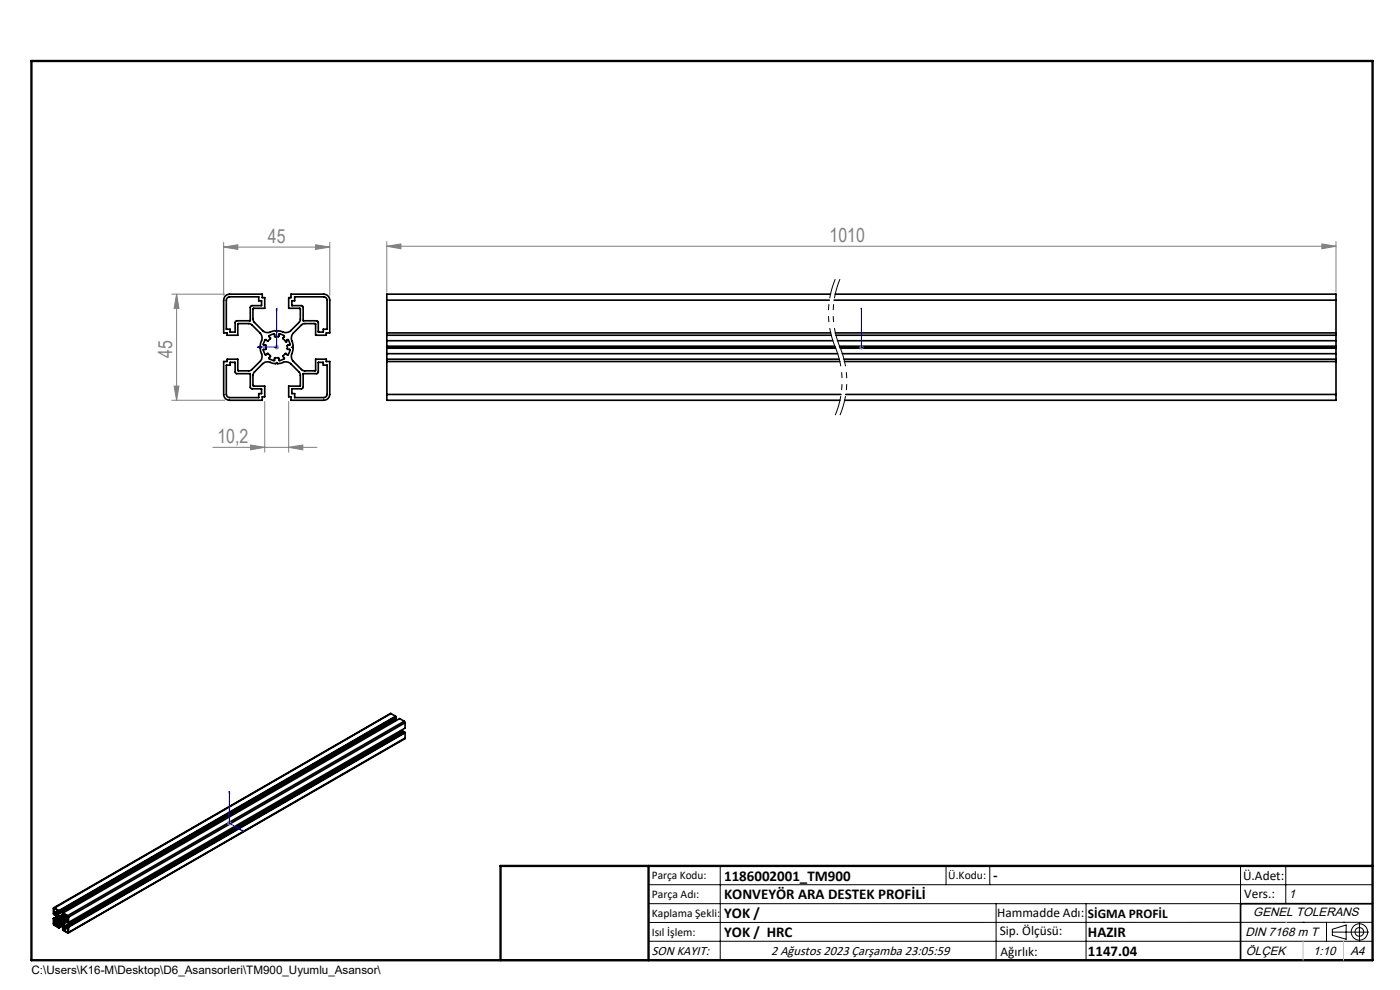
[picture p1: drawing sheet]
<svg xmlns="http://www.w3.org/2000/svg" width="297mm" height="210mm" viewBox="0 0 297 210" stroke-linecap="round" stroke-linejoin="round" font-family="sans-serif">
<g fill="none" stroke="#000" stroke-width=".35">
<path d="M47.8 62.8l.9-.4h6.9v.7h.6v2.3h-2.5v2.3l.1 .6 1.9 1.8a2.33 2.33 0 0 0 2.5 .1h.3l.2 .2 .2-.2 .9 .1a1.62 1.62 0 0 0 1.9-.2l1.9-1.8 .1-.4v-2.5h-2.5v-2.3h.5v-.7h7a1.33 1.33 0 0 1 1.3 1.3v6.9h-.8v.5h-2.2l-.1-2.5h-2.4l-.4 .2-1.9 1.9a2.39 2.39 0 0 0 0 2.5v.2l-.2 .3 .2 .2-.2 .8a1.62 1.62 0 0 0 .2 2l1.9 1.8 .4 .2h2.4l.1-2.5h2.2v.5h.8v7a1.26 1.26 0 0 1-1.3 1.2h-7v-.7h-.5v-2.3l2.5-.1v-2.4l-.2-.4-1.8-1.8a2.02 2.02 0 0 0-2.3-.1h-.5l-.2-.2-.2 .2-.8-.1a1.67 1.67 0 0 0-2 .2l-1.8 1.8-.2 .6 .1 2.3h2.4v2.3h-.6v.7h-6.9a1.21 1.21 0 0 1-1.3-1.2v-7h.8v-.5h2.2l.1 2.4 2.4 .1 .5-.3 1.8-1.7a1.94 1.94 0 0 0 0-2.4v-.4l.2-.2a1.23 1.23 0 0 1 .1-1.4 1.59 1.59 0 0 0-.3-1.6l-1.8-1.8-.5-.3-2.4 .1-.1 2.4h-2.2v-.5h-.8v-6.9zM48 77.5h.8l.1-.6h.9l.2 2.3 3.1 .1 .1 3.1 2.3 .1v1h-.6v.8h-6.2a.73 .73 0 0 1-.7-.6zM48.2 63.2l.5-.2h6.2v.8h.6v1h-2.1l-.3 .2v3l-3.1 .1-.2 2.3h-.9l-.1-.6h-.8v-6.1zM57.1 71.3a1.22 1.22 0 0 1 1.1-.4l.1 .5h.8l.1-.5a1.08 1.08 0 0 1 1.1 .5l-.3 .4 .7 .8 .2-.2-.3-.1 .4-.3a1.08 1.08 0 0 1 .4 1.2l-.5 .1 .1 .8h.4a1.08 1.08 0 0 1-.4 1.2l-.4-.3-.6 .5 .3 .4a1.19 1.19 0 0 1-1.1 .5l-.1-.5h-.8l-.1 .5a1.19 1.19 0 0 1-1.1-.5l.3-.4-.6-.5-.4 .3a1.18 1.18 0 0 1-.4-1.2l.5-.1-.1-.8h-.4a.97 .97 0 0 1 .3-1.2l.6 .3 .5-.4zM62.5 63h6.2a.72 .72 0 0 1 .7 .7v6.1h-.8l-.1 .6h-.9l-.2-2.3-3.1-.1-.1-3.1-2.3-.1v-1h.6zM64.3 79.3l3.1-.1 .2-2.3h.9l.1 .6h.8v6.2a.73 .73 0 0 1-.7 .6h-6.2v-.8h-.6v-1l2.3-.1zM82.1 75v1.2M82.1 71.1v1.2M82.1 72.3v1.1M82.1 73.9v1.1M82.1 76.7h96.1M82.1 63.7h93.8"/>
<path d="M82.1 70.6h94.1M82.1 76.2h95.9M82.1 71.1h94.2M82.1 75h95.6M82.1 72.3h94.6M82.1 73.7h95.1M82.1 73.4h95M82.1 73.9h95.2M82.1 63.7v7.4M82.1 73.4v.5M82.1 76.2v7.5M176.2 62.4h-94.1v1.3"/>
<path d="M177 63.7h106.4M177.2 62.4h106.2v1.3M177.2 70.6h106.2M177.3 71.1h106.1M177.7 72.3h105.7M178.1 73.4h105.3M178.2 73.7h105.2M178.3 73.9h105.1M178.7 75h104.7M179 76.2h104.4M179.1 76.7h104.3M283.4 75v1.2"/>
<path d="M283.4 71.1v1.2M283.4 72.3v1.1M283.4 73.9v1.1M283.4 63.7v7.4M283.4 73.4v.5M283.4 76.2v7.5M82.1 83.7v1.2h96.1M82.1 83.7h96.3M179.4 83.7h104M283.4 83.7v1.2h-104.2M82.9 151.4l-71.5 41.2M82.9 151.4l1 .5"/>
<path d="M82.9 151.4l-71.4 41.2M83.6 152.7l.1 .1M83.7 152.8l-71.4 41.2M83.7 152.8l.1 .2M83.9 151.9l-71.4 41.3M83.9 152l-71.4 41.3M83.9 151.9v.1M83.9 152l.1 .1M84 152.1v.4l-71.4 41.2M84 152.1l-71.4 41.2M85 155l.1 .2M85.1 155.2l.1 .1"/>
<path d="M85.1 155.2l-71.4 41.3M85.8 153l.1 .3M85.8 153l-71.4 41.2M85.8 153l-1-.6-71.4 41.3M85.8 155.4l-71.4 41.2M85.8 155.4h.1M85.8 155.3l-71.4 41.2M85.8 155.3l-.3-.2-71.4 41.2M85.8 155.3v.1M85.9 156.6l-71.4 41.3M85.9 153.3l-71.4 41.2M85.9 153.3v1.1l-71.4 41.3"/>
<path d="M85.9 155.4v1.2M85.9 156.6l-71.4 41.2M85.9 155.4l-71.4 41.3M11.3 194.8l.1 1.3 1.1 .7M11.4 195h.1M11.4 196l.1 .2M11.4 192.7v1.1M11.4 195l.1 .1M11.4 194.8h-.1M11.4 195v1M11.4 194.8l.4 .2M11.4 193.8h.1"/>
<path d="M11.5 195h.1M11.5 192.6l-.2 .1v1.1l.5 .4M11.5 192.7h-.1M11.5 193.9h.1M11.5 195h.2M11.5 193.8v.1M11.5 195v.1M11.5 196.2l.9 .4M11.5 192.7l.9 .5 .1 .3M11.5 192.6l1 .6M11.5 193.9l.2 .1M11.6 195l-.1 .1"/>
<path d="M11.7 195.1v.3l.4 .3M11.7 195v.1M11.7 194h.1M11.7 193.7l-.2 .1M11.7 193.8l-.2 .1M11.7 193.6v.4M11.7 193.6l.4 .3M11.8 195.4h.1M11.8 193.8h.1M11.8 193.8v.4M11.8 195v.4M11.8 195.4l.3 .2"/>
<path d="M11.8 193.8l.3 .1M12 195.6l-.6 .4M12.1 193.9l.4 .7v.3M12.1 193.9l-.3 .3M12.1 195.7v.5l.4 .2M12.1 195.7h.1M12.1 193.9h.1M12.1 193.4v.5M12.1 193.4l-.4 .2M12.1 195.8l-.6 .4M12.2 196.2h.1M12.2 193.9l.1 .1"/>
<path d="M12.2 193.4h-.1M12.2 193.4l.2-.2-.7 .4M12.2 193.5v.4M12.2 195.8v.4M12.2 193.4l.3 .1M12.2 193.5h.1M12.2 196.2l.4 .2M12.2 193.5l.4 .2M12.3 194l.2 .4M12.3 194.3l-1 .5M12.3 194.3l-.9 .5M12.4 193.2l-1 .6"/>
<path d="M12.5 196.4h.1M12.5 194.9v.5l-.4 .2M12.5 193.5h.1M12.5 195l-.7 .4M12.5 196.4l-.1 .2M12.5 193.2v.1M12.5 193.3h.1M12.5 194.6l-.7 .4M12.5 196.5l-.1 .1M12.5 195.4l-.4 .2M12.5 194.4l.2 .2M12.5 194.9h.1"/>
<path d="M12.5 195.1h.1M12.5 195.1l.1 .2M12.6 196.7l-.1 .1M12.6 193.3v.4M12.6 196.4v.3M12.6 194.9v.1M12.6 193.7l-.4 .2M12.6 194.8h.1M12.6 194.8l-.1 .1M12.6 195h.1M12.6 195.1h.1M12.6 195.3h.1"/>
<path d="M12.6 194.9h.1M12.6 195v.1M12.6 194.9h-.1M12.6 195.6l-.4 .2M12.7 195.3v.1M12.7 194.7l.2 .1M12.7 194.7v.1M12.7 195.5h.1M12.7 195.5l.1 .2M12.7 194.8h.1M12.7 194.6l.2 .1M12.7 195.4v.1"/>
<path d="M12.8 194.7l-.1 .1M12.9 194.9h.1M12.9 194.8v.1M12.9 195.6l-.1 .1M12.9 195.6h.1M12.9 195.6l.1 .1M12.9 194.8h-.2M12.9 194.8l-.3 .1M12.9 194.8h.1M12.9 194.9l-.3 .1M12.9 194.8l-.3 .2M12.9 195.8l-.7 .4"/>
<path d="M12.9 195.8l-.4-.2-.3 .2M12.9 194.7h.1M12.9 195.8h.1M12.9 194.7l.2 .1M12.9 195.8l.4 .1 .4 .7M13 194.8h.1M13 194.9h.1M13 195.7h.1M13 194.9l-.4 .2M13 194.8v.1M13 194.8l.2 .2M13 195.7l.2 .1"/>
<path d="M13.1 195.7l.1 .1M13.1 195.1l.1 .1M13.1 195v.1M13.1 195.7h-.1M13.1 195l-.4 .3M13.2 195h-.1M13.2 195.8h.1M13.2 195l-.6 .3M13.2 195.6l-.1 .1M13.2 195.2h.1M13.2 195.6l-.2 .1M13.2 195.6l.1 .1"/>
<path d="M13.2 195.2l-.5 .2M13.3 195.7h.1M13.3 195.5h.1M13.3 195.4v.1M13.3 195.4h.1M13.3 195.2v.2M13.3 195.2h.1M13.3 195.4l-.4 .2M13.3 195.5l-.3 .2M13.3 195.2l-.6 .3M13.3 196.8l.1 .5 1 .6 .1-.1M13.3 195.5v.1"/>
<path d="M13.3 195.5l-.1 .1M13.3 193.7v.4l.3 .2M13.3 196.8l.3 .2M13.3 196l-.7 .4M13.3 194l-.8 .4M13.3 195.6v.1M13.3 195.3v.1M13.3 195.6h-.1M13.4 193.7h-.1M13.4 193.7l1 .5M13.4 195.3v.2M13.4 195.7v.3"/>
<path d="M13.4 194.1h.1M13.4 196.9l.3 .2M13.4 196.9h.1M13.4 195.5h.1M13.4 195.5v.1M13.4 197.1l.1 .1M13.4 194.1l.3 .1M13.4 196.9v.2M13.4 194.1l.3-.2-.3 .2M13.4 195.6v.1M13.4 196l.3 .5M13.4 196.2l-.8 .5"/>
<path d="M13.4 194.2l-.7 .4M13.5 193.9v-.1l.9 .5v1.2M13.5 197.2v.1M13.5 193.9l-.1 .2M13.5 197.3l.9 .5M13.5 196.3l-1 .5M13.5 197l-.1 .1M13.6 193.9h-.1M13.6 194.3l-.7 .4M13.6 197h.1M13.6 197.1l-.1 .1M13.7 194.3l-.1 .5-.3 .1-.2-.1"/>
<path d="M13.7 194.3h.1M13.7 196.6v.4M13.7 196.6l-.4 .2M13.7 194.5l-.6 .3M13.7 196.5l.1 .1M13.7 194.2v.1M13.7 196.6h.1M13.7 194.3v.5M13.7 196.6v.5M13.7 194.8l.4 .2M13.7 196.6l.4 .2M13.8 196.6l.3 .1"/>
<path d="M13.9 195l-.5 .3M13.9 194.1l-.2 .1M14 194.1l-.3 .2M14.1 195.1l-.4-.2-.3 .1v.3M14.1 196.7h.1M14.1 195l.1 .1M14.1 195.1v.4l.3 .2M14.1 196.3v.4M14.1 196.3l.3 .2M14.1 195.1l-.7 .4M14.1 195.2l-.7 .4M14.1 195.3l-.7 .4"/>
<path d="M14.1 196.4l-.3 .2M14.1 196.8l-.4 .3M14.2 195.4h.1M14.2 196.5l.2 .2M14.2 196.5h.1M14.2 196.8h-.1M14.2 196.8l.2-.1-.7 .4M14.2 195.1v.3M14.2 196.5v.3M14.2 195.4l.1 .1M14.2 195.6l-.8 .4M14.3 195.5h.1"/>
<path d="M14.3 195.4v.1M14.3 195.4l.1 .1M14.4 194.2l.1 .3M14.4 194.4l-.7 .4M14.4 195.5h.1M14.4 196.7h.1M14.4 197.8h.1M14.4 195.7h.1M14.4 196.5v.1M14.4 196.7v1.1M14.4 196.6l.1 .1M14.4 195.4h-.1"/>
<path d="M14.4 196.7l-.9 .6M14.4 195.3l-.2 .1M14.4 195l-.2 .1M14.4 194.8l-.3 .2M14.5 195.6l-.1 .1M14.5 194.5v1.2M14.5 196.7v1.1M291.2 191.7h-28v12M106.2 203.7h185"/>
</g>
<path d="M177.2 59.2a18.8 18.8 0 0 0 0 14.4M178.2 59.2a18.8 18.8 0 0 0 0 14.4M177.2 73.6a18.8 18.8 0 0 1 0 14.5M178.2 73.6a18.8 18.8 0 0 1 0 14.5" fill="none" stroke="#000" stroke-width=".21" stroke-dasharray="6.3 1.3 1.3 1.3 1.3 1.3" stroke-dashoffset="2.1" stroke-linecap="butt"/>
<g fill="none" stroke="#000" stroke-width=".21">
<path d="M137.6 187.7h153.6M137.6 191.7h153.6M137.6 199.7h153.6M152.8 183.7v20M200.7 183.7v4M210 183.7v4M211.3 191.7v12M230.4 191.7v12M263.2 183.7v20M272.8 183.7v8M276.4 195.6h.1M281.4 195.6v4.1"/>
<path d="M282.6 197.7h7.8M282.6 197.1l3-.9v3l-3-.8zM285 195.6h.1M288.4 195.8v3.8M291.2 195.6l-153.6 .1"/>
<circle cx="288.4" cy="197.7" r="1.74"/>
<circle cx="288.4" cy="197.7" r=".93"/>
</g>
<path d="M54.5 73.7l.5-.2v.3zM58.7 65.3v8.4h-4.2M58.7 65.3l.1 .4h-.2zM182.7 73.5v.3zM182.7 65.3v.4v-.4M182.7 65.3v8.4M182.7 73.7h.1M48.6 167.8v6.8l3 1.7M48.6 167.8l.1 .4-.1-.1zM51.3 176.1l.3 .2-.3-.1z" fill="none" stroke="#00f" stroke-width=".21"/>
<g fill="none" stroke="#808080" stroke-width=".21">
<path d="M47.4 52.4l3-.5v1zM47.4 51.4v11.2M47.4 52.4h22.6M67 51.9l3 .5-3 .5zM70 51.4v11.2M82.1 52.2l3-.5v1.1zM82.1 51.3v10.7M82.1 52.2h201.3M280.4 51.7l3 .5-3 .6zM283.4 51.3v10.7M36.4 62.4h11.3M37.5 62.4l.5 3h-1.1z"/>
<path d="M37.5 62.4v22.5M58.2 73.7h1M58.3 73.3l.8 .7M58.7 73.2v.9M59.1 73.3l-.8 .7M182.2 73.7h1M182.4 73.3l.7 .7M182.7 73.2v.9M183.1 73.3l-.7 .7M36.4 84.9h11.3M36.9 81.9h1.1l-.5 3zM45.2 94.9h22"/>
<path d="M53.2 94.4l3 .5-3 .5zM56.2 85.2v10.7M61.2 94.9l3-.5v1zM61.2 85.2v10.7M48.2 174.6h.9M48.3 174.3l.7 .7M48.6 174.1v1M49 174.3l-.7 .7"/>
</g>
<path d="M6.7 12.9h284.5v190.8h-284.5zM137.6 183.7v20M291.2 183.7h-185v20" fill="none" stroke="#000" stroke-width=".5"/>
<path d="M272.8 195.6h.1M276.4 199.7v4M285 199.7v4" fill="none" stroke="#c0c0c0" stroke-width=".21"/>
<g fill="#00f">
<path d="M51.3 176.1l.3 .2-.3-.1zM48.6 167.8l.1 .4-.1-.1zM182.7 73.5v.3zM182.7 65.3v.4z"/>
<path d="M54.5 73.7l.5 .1v-.3zM58.7 65.3l-.1 .4h.2z"/>
</g>
<g fill="#808080">
<path d="M67 51.9l3 .5-3 .5zM47.4 52.4l3-.5v1z"/>
<path d="M82.1 52.2l3-.5v1.1zM280.4 51.7l3 .5-3 .6zM53.2 94.4l3 .5-3 .5zM61.2 94.9l3-.5v1z"/>
<path d="M37.5 62.4l.5 3h-1.1zM36.9 81.9h1.1l-.5 3z"/>
</g>
<g font-size="4.1" fill="#808080">
<text x="56.8" y="51.5">45</text>
<text x="176" y="51.3">1010</text>
<text x="36.5" y="75.8" transform="rotate(-90 36.5 75.8)">45</text>
<text x="46.1" y="94">10,2</text>
</g>
<g font-size="3.2">
<text x="153.6" y="186.8">1186002001_TM900</text>
<text x="153.6" y="190.8">KONVEYÖR ARA DESTEK PROFİLİ</text>
<text x="210.7" y="186.6">-</text>
<text x="153.6" y="194.8">YOK /</text>
<text x="153.6" y="198.8">YOK / HRC</text>
<text x="230.8" y="198.7">HAZIR</text>
<text x="230.8" y="202.8">1147.04</text>
</g>
<g font-size="2.8">
<text x="263.7" y="186.7">Ü.Adet:</text>
<text x="263.9" y="190.5">Vers.:</text>
<text x="211.5" y="194.5">Hammadde Adı:</text>
<text x="230.8" y="194.7">SİGMA PROFİL</text>
<text x="138.3" y="202.6">SON KAYIT:</text>
<text x="163.6" y="202.6">2 Ağustos 2023 Çarşamba 23:05:59</text>
<text x="212.1" y="198.4">Sip. Ölçüsü:</text>
<text x="212.2" y="202.7">Ağırlık:</text>
</g>
<g font-size="2.6">
<text x="273.4" y="190.4">1</text>
<text x="265.9" y="194.4">GENEL TOLERANS</text>
<text x="264.2" y="198.5">DIN 7168 m T</text>
<text x="264.3" y="202.6">ÖLÇEK</text>
<text x="278.5" y="202.6">1:10</text>
<text x="286.5" y="202.6">A4</text>
</g>
<g font-size="2.5">
<text x="138.3" y="186.4">Parça Kodu:</text>
<text x="138.3" y="190.5">Parça Adı:</text>
<text x="201.2" y="186.5">Ü.Kodu:</text>
<text x="138.3" y="194.5">Kaplama Şekli:</text>
<text x="138.3" y="198.6">Isıl İşlem:</text>
<text x="6.7" y="206.7">C:\Users\K16-M\Desktop\D6_Asansorleri\TM900_Uyumlu_Asansor\</text>
</g>
</svg>
